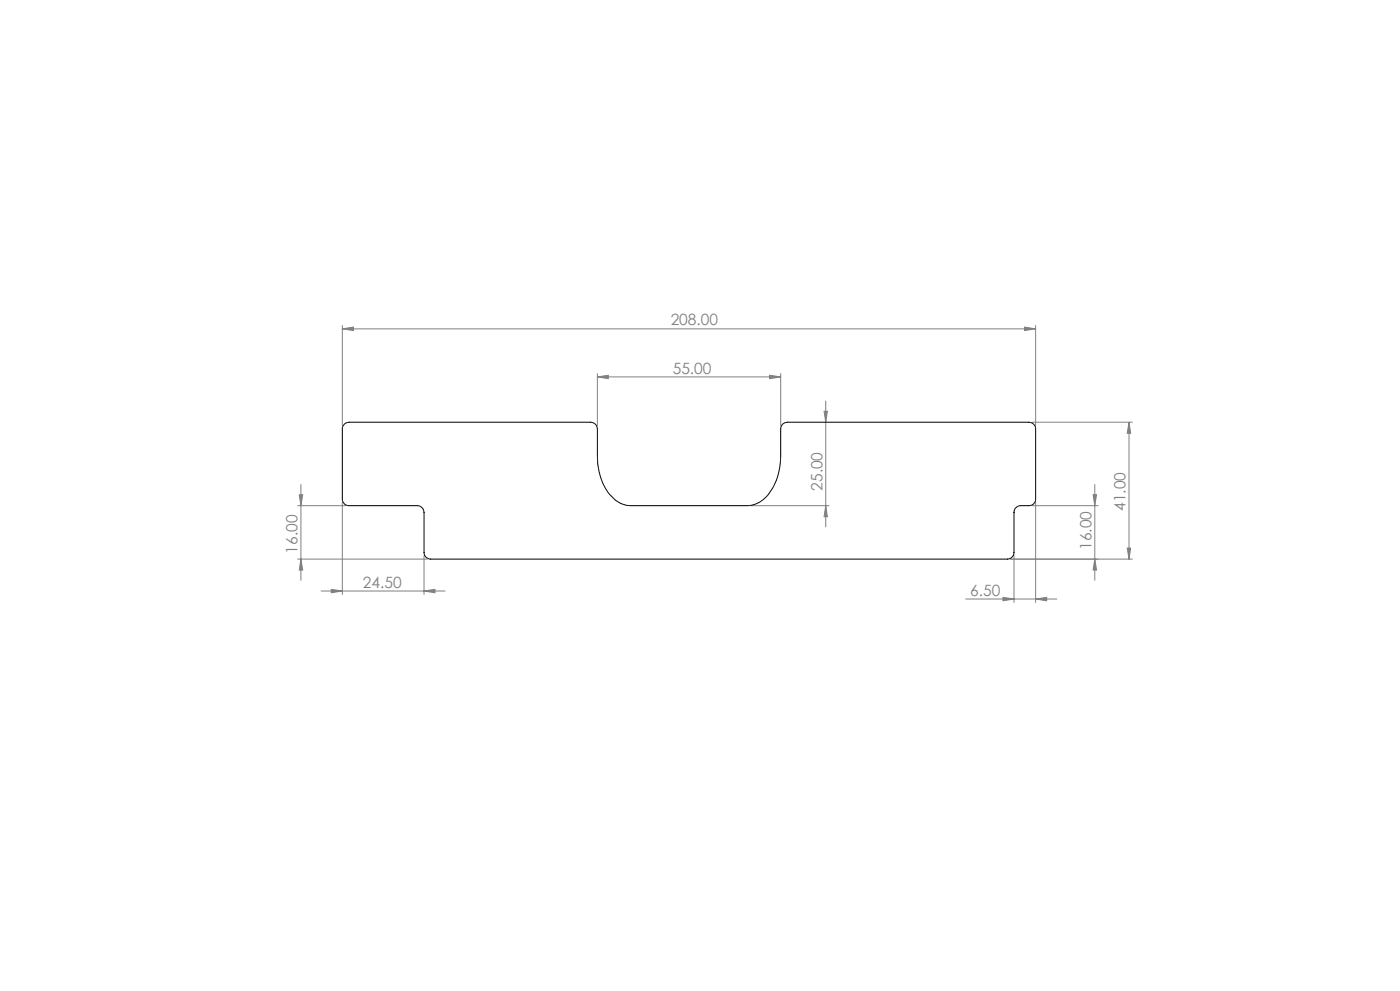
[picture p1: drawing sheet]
<svg xmlns="http://www.w3.org/2000/svg" width="420mm" height="297mm" viewBox="0 0 420 297" stroke-linecap="round" stroke-linejoin="round" font-family="sans-serif">
<g fill="none" stroke="#808080" stroke-width=".3">
<path d="M102.7 98.6l3.3-.6v1.1zM102.7 97.5v30.1M102.7 98.6h208M307.4 98l3.3 .6-3.3 .5zM310.7 97.5v30.1M179.2 113l3.3-.5v1zM179.2 112v15.6M179.2 113h55M230.9 112.5l3.3 .5-3.3 .5zM234.2 112v15.6M247.2 123.3h1l-.5 3.2zM247.7 120.2v37.7"/>
<path d="M309.7 126.5h30M338.7 126.5l.5 3.4h-1zM338.7 126.5v41.1M89.3 151.5h14.4M89.8 148.3h1l-.5 3.2zM90.3 145.2v28.7M102.7 150.6v27.5M225.2 151.5h23.5M247.7 151.5l.5 3.4h-1zM309.7 151.5h19.8M310.7 150.6v29.9M327.9 148.3h1.1l-.6 3.2z"/>
<path d="M328.4 145.2v28.7M89.3 167.6h38.9M90.3 167.6l.5 3.2h-1zM96.3 177.1h37.3M99.4 176.6l3.3 .5-3.3 .6zM127.2 177.1l3.3-.5v1.1zM127.2 166.5v11.6M289.7 179.5h27.3M300.9 179l3.3 .5-3.3 .6zM304.2 166.5v14M310.7 179.5l3.3-.5v1.1zM328.4 167.6l.6 3.2h-1.1z"/>
<path d="M338.2 164.2h1l-.5 3.4zM339.7 167.6h-36.5"/>
</g>
<g fill="#808080">
<path d="M102.7 98.6l3.3-.6v1.1zM307.4 98l3.3 .6-3.3 .5zM179.2 113l3.3-.5v1zM230.9 112.5l3.3 .5-3.3 .5zM300.9 179l3.3 .5-3.3 .6zM310.7 179.5l3.3-.5v1.1zM99.4 176.6l3.3 .5-3.3 .6zM127.2 177.1l3.3-.5v1.1z"/>
<path d="M247.7 151.5l.5 3.4h-1zM247.2 123.3h1l-.5 3.2zM328.4 167.6l.6 3.2h-1.1zM327.9 148.3h1.1l-.6 3.2zM90.3 167.6l.5 3.2h-1zM89.8 148.3h1l-.5 3.2z"/>
<path d="M338.7 126.5l.5 3.4h-1zM338.2 164.2h1l-.5 3.4z"/>
</g>
<path d="M103.3 127.1l1.4-.6h72.5a2.05 2.05 0 0 1 2 2v8.1a16.8 16.8 0 0 0 5.4 13.3l.7 .5a7.2 7.2 0 0 0 3.9 1.1h35a10.4 10.4 0 0 0 8.7-7.6l.7-2.4a45.1 45.1 0 0 0 .6-13 1.99 1.99 0 0 1 2-2h72.5a2.05 2.05 0 0 1 2 2v21a1.99 1.99 0 0 1-2 2h-2.5a1.99 1.99 0 0 0-2 2.1v12a2.05 2.05 0 0 1-2 2h-173a1.99 1.99 0 0 1-2-2v-12a2.05 2.05 0 0 0-2-2.1h-20.5a1.99 1.99 0 0 1-2-2v-21l.1-.7z" fill="none" stroke="#000" stroke-width=".3"/>
<g font-size="4.7" fill="#808080">
<text x="201.2" y="97.5">208.00</text>
<text x="201.8" y="111.9">55.00</text>
<text x="246.7" y="147.1" transform="rotate(-90 246.7 147.1)">25.00</text>
<text x="337.7" y="153.1" transform="rotate(-90 337.7 153.1)">41.00</text>
<text x="89.3" y="165.9" transform="rotate(-90 89.3 165.9)">16.00</text>
<text x="327.5" y="164.8" transform="rotate(-90 327.5 164.8)">16.00</text>
<text x="108.9" y="176.1">24.50</text>
<text x="291" y="178.5">6.50</text>
</g>
</svg>
